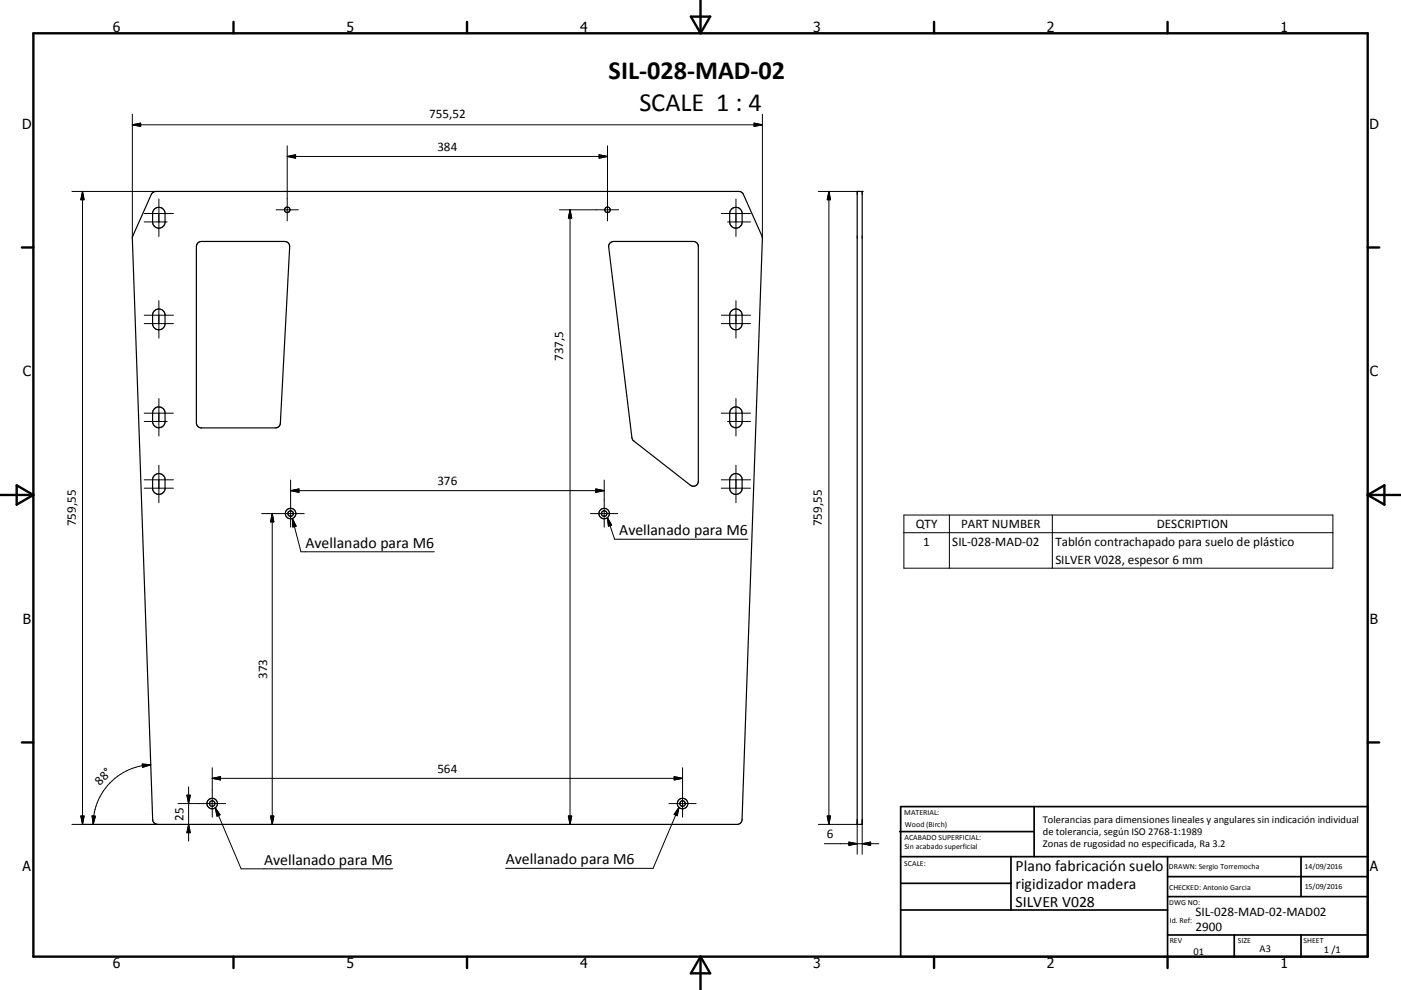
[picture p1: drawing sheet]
<svg xmlns="http://www.w3.org/2000/svg" width="420mm" height="297mm" viewBox="0 0 420 297" stroke-linecap="round" stroke-linejoin="round" font-family="sans-serif">
<g fill="none" stroke="#000" stroke-width=".36">
<path d="M45.7 57.9l1-.5h174.8l1.1 .5 5.8 12.9 .2 .7-6.1 174.4a1.46 1.46 0 0 1-1.5 1.4h-173.7a1.51 1.51 0 0 1-1.5-1.4l-6.1-174.4 .1-.7zM257 57.4h1.5v189.9h-1.5zM46.2 62.9a1.86 1.86 0 0 1 2.1-.6 1.86 1.86 0 0 1 1.2 1.8v2.5a1.87 1.87 0 0 1-1.9 1.9 1.87 1.87 0 0 1-1.9-1.9l.1-2.8zM59.3 72.9l1.1-.5h24.9a1.48 1.48 0 0 1 1.5 1.6l-2.7 53a1.47 1.47 0 0 1-1.5 1.4h-22.2a1.47 1.47 0 0 1-1.5-1.5v-53zM182.9 72.9l1.1-.5h23.9a1.47 1.47 0 0 1 1.5 1.5v70.5a1.48 1.48 0 0 1-.9 1.3 1.48 1.48 0 0 1-1.5-.2l-17-13.2-.5-.7-7-57.5 .1-.8zM219.2 62.9a1.86 1.86 0 0 1 2.1-.6 1.86 1.86 0 0 1 1.2 1.8v2.5a1.87 1.87 0 0 1-1.9 1.9 1.87 1.87 0 0 1-1.8-1.9v-2.8zM46.4 93.1a1.86 1.86 0 0 1 2-.2 1.86 1.86 0 0 1 1.1 1.7v2.5a1.87 1.87 0 0 1-1.9 1.8 1.87 1.87 0 0 1-1.9-1.8l.1-2.9zM219.2 93.4a1.86 1.86 0 0 1 2.1-.6 1.86 1.86 0 0 1 1.2 1.8v2.5a1.87 1.87 0 0 1-1.9 1.8 1.87 1.87 0 0 1-1.8-1.8v-2.9zM46.4 122.5a1.87 1.87 0 0 1 2-.3 1.87 1.87 0 0 1 1.1 1.8v2.4a1.87 1.87 0 0 1-1.9 1.9 1.87 1.87 0 0 1-1.9-1.9l.1-2.8zM219.4 122.5a1.87 1.87 0 0 1 2-.3 1.87 1.87 0 0 1 1.1 1.8v2.4a1.87 1.87 0 0 1-1.9 1.9 1.87 1.87 0 0 1-1.8-1.9v-2.8zM46.2 142.8a1.87 1.87 0 0 1 2.1-.6 1.87 1.87 0 0 1 1.2 1.7v2.6a1.87 1.87 0 0 1-1.9 1.8 1.87 1.87 0 0 1-1.9-1.8l.1-2.9zM219.2 142.8a1.87 1.87 0 0 1 2.1-.6 1.87 1.87 0 0 1 1.2 1.7v2.6a1.87 1.87 0 0 1-1.9 1.8 1.87 1.87 0 0 1-1.8-1.8v-2.9z"/>
<circle cx="86.1" cy="63" r=".82"/>
<circle cx="182.1" cy="62.9" r=".82"/>
<circle cx="87.1" cy="154.1" r=".83"/>
<circle cx="87.1" cy="154.1" r="1.57"/>
<circle cx="181.1" cy="154.1" r=".83"/>
<circle cx="181.1" cy="154.1" r="1.57"/>
<circle cx="63.6" cy="241.1" r=".83"/>
<circle cx="63.6" cy="241.1" r="1.57"/>
<circle cx="204.6" cy="241.1" r=".83"/>
<circle cx="204.6" cy="241.1" r="1.57"/>
</g>
<g fill="#000">
<circle cx="257" cy="57.4" r=".18"/>
<circle cx="258.5" cy="57.4" r=".18"/>
</g>
<g fill="none" stroke="#000" stroke-width=".71">
<path d="M10 10h400v277h-400zM70 6.6v3.4M140 6.6v3.4M207.1 5h5.8l-2.9 5zM210 0v10M280 6.6v3.4M350 6.6v3.4M6.6 74.2h3.4M410 74.2h3.5M0 148.5h10M5 145.6l5 2.9-5 2.9zM410 148.5h10.1"/>
<path d="M410 148.5l5.1-2.9v5.8zM6.6 222.7h3.4M410 222.7h3.5M70 287v3.4M140 287v3.4M210 287v10M210 287l2.9 5h-5.8zM280 287v3.4M350 287v3.4"/>
</g>
<g fill="none" stroke="#000" stroke-width=".51">
<path d="M269.7 249.5h40.3M270 242h140v45h-140zM270 257h140M303.1 257v16M310 242v15M350 257v30M390.1 257v12M270 265h33.1M270 273h80M350 269h60M350 263h60M350 280.5h60"/>
<path d="M370 280.5v6.5M390.1 280.5v6.5"/>
</g>
<g fill="none" stroke="#000" stroke-width=".3">
<path d="M39.7 37.4h188.9M39.7 37.4l2.5-.5v1zM39.7 34.3v37.1M226.1 36.9l2.5 .5-2.5 .5zM228.6 34.3v37.1M21.6 57.4h25.1M24.7 57.4v189.9M24.7 57.4l.5 2.5h-1zM47.6 59.7v11.2M86.1 43.8v22.5M86.1 46.9h96M86.1 46.9l2.5-.5v1.1z"/>
<path d="M179.6 46.4l2.5 .5-2.5 .6zM182.1 43.8v22.5M220.6 59.7v11.2M245.3 57.4h11.7M248.5 57.4l.5 2.5h-1zM248.5 57.4v189.9M43.2 66.6h6.9M43.2 64.1h8.8M82.8 62.9h6.6M167.7 62.9h17.8M170.9 62.9v184.4M170.9 62.9l.5 2.5h-1z"/>
<path d="M216.2 64.1h8.8M218.1 66.6h6.9M43.2 97.1h8.8M43.2 94.6h8.8M47.6 90.2v11.3M216.2 97.1h8.8M216.2 94.6h8.8M220.6 90.2v11.3M47.6 119.6v11.2M220.6 119.6v11.2M43.2 124h8.8M43.2 126.4h6.9"/>
<path d="M47.6 139.6v11.2M216.2 124h8.8M218.1 126.4h6.9M220.6 139.6v11.2M43.2 143.9h8.8M43.2 146.5h8.8M78.4 154.1h12.8M81.6 154.1v93.2M81.6 154.1l.5 2.5h-1zM87.1 144v14.1M87.1 147.2h94M87.1 147.2l2.5-.5v1z"/>
<path d="M87.7 155.6l2.5 9.9h40M87.7 155.6l1.1 2.2-1 .3zM177.1 154.1h8.1M178.6 146.7l2.5 .5-2.5 .5zM181.1 144v14.1M182.1 155.3l2.2 6.5h40M182.1 155.3l1.3 2.2-1 .3zM216.2 143.9h8.8M216.2 146.5h8.8M271 154.5h128.6v16h-128.6zM271 159.8h128.6M284.6 154.5v16"/>
<path d="M315.5 154.5v16M42.7 229.2l2.5 .2-2.4 .8zM45.2 229.4a17.9 17.9 0 0 0-17.3 17.9M56 238.6h1l-.5 2.5zM56.5 236.1v16.2M63.6 230.3v14.8M63.6 233.5h141M63.6 233.5l2.5-.5v1zM202.1 233l2.5 .5-2.5 .5zM204.6 230.3v14.8M21.6 247.3h25.7M24.2 244.8h1l-.5 2.5z"/>
<path d="M27.6 244.8l1 .1-.7 2.4zM53.4 241.1h14.3M56.5 247.3l.5 2.5h-1zM64.5 242.4l7.8 18.3h45.4M64.5 242.4l1.5 2.1-.9 .4zM81.1 244.8h1l-.5 2.5zM170.4 244.8h1l-.5 2.5zM200.5 241.1h8.2M203.6 242.2l-7.8 18.3h-44.2M203.6 242.2l-.6 2.5-.9-.4zM245.3 247.3h11.7M247.1 253.1h16.4"/>
<path d="M248 244.8h1l-.5 2.5zM254.5 252.6l2.5 .5-2.5 .5zM257 245.9v10.4M258.5 253.1l2.5-.5v1zM258.5 245.9v10.4"/>
</g>
<g fill="#000" stroke="#000" stroke-width=".3">
<path d="M39.7 37.4l2.5-.5v1zM226.1 36.9l2.5 .5-2.5 .5zM24.7 57.4l.5 2.5h-1zM86.1 46.9l2.5-.5v1.1zM179.6 46.4l2.5 .5-2.5 .6zM248.5 57.4l.5 2.5h-1zM170.9 62.9l.5 2.5h-1zM81.6 154.1l.5 2.5h-1zM87.7 155.6l1.1 2.2-1 .3zM87.1 147.2l2.5-.5v1zM178.6 146.7l2.5 .5-2.5 .5zM182.1 155.3l1.3 2.2-1 .3z"/>
<path d="M42.7 229.2l2.5 .2-2.4 .8zM56 238.6h1l-.5 2.5zM63.6 233.5l2.5-.5v1zM202.1 233l2.5 .5-2.5 .5zM24.2 244.8h1l-.5 2.5zM27.6 244.8l1 .1-.7 2.4zM56.5 247.3l.5 2.5h-1zM64.5 242.4l1.5 2.1-.9 .4zM81.1 244.8h1l-.5 2.5zM170.4 244.8h1l-.5 2.5zM203.6 242.2l-.6 2.5-.9-.4zM248 244.8h1l-.5 2.5z"/>
<path d="M254.5 252.6l2.5 .5-2.5 .5zM258.5 253.1l2.5-.5v1z"/>
</g>
<g font-size="7.9">
<text x="182.5" y="23.8">SIL-028-MAD-02</text>
<text x="191.7" y="33.3">SCALE 1 : 4</text>
</g>
<g font-size="4.7">
<text x="185.7" y="160.6">Avellanado para M6</text>
<text x="91.6" y="164.3">Avellanado para M6</text>
<text x="79.2" y="259.5">Avellanado para M6</text>
<text x="151.6" y="259.3">Avellanado para M6</text>
<text x="304.5" y="261.2">Plano fabricación suelo</text>
<text x="304.5" y="266.6">rigidizador madera</text>
<text x="304.5" y="272">SILVER V028</text>
</g>
<g font-size="4.2">
<text x="33.9" y="9.6">6</text>
<text x="103.9" y="9.6">5</text>
<text x="173.9" y="9.6">4</text>
<text x="243.8" y="9.6">3</text>
<text x="313.9" y="9.6">2</text>
<text x="383.9" y="9.6">1</text>
<text x="6.7" y="38.7">D</text>
<text x="410.5" y="38.7">D</text>
<text x="6.9" y="112.9">C</text>
<text x="410.7" y="112.9">C</text>
<text x="6.9" y="187.1">B</text>
<text x="410.7" y="187.1">B</text>
<text x="6.8" y="261.4">A</text>
<text x="410.7" y="261.4">A</text>
<text x="33.9" y="290.4">6</text>
<text x="103.9" y="290.4">5</text>
<text x="173.9" y="290.4">4</text>
<text x="243.8" y="290.4">3</text>
<text x="313.9" y="290.4">2</text>
<text x="383.9" y="290.4">1</text>
</g>
<g font-size="3.9">
<text x="128.7" y="35.4">755,52</text>
<text x="131.1" y="45.4">384</text>
<text x="168.8" y="108.4" transform="rotate(-90 168.8 108.4)">737,5</text>
<text x="131.1" y="145.6">376</text>
<text x="22.7" y="157.8" transform="rotate(-90 22.7 157.8)">759,55</text>
<text x="246.4" y="157.8" transform="rotate(-90 246.4 157.8)">759,55</text>
<text x="274.6" y="158.4">QTY</text>
<text x="288.1" y="158.4">PART NUMBER</text>
<text x="346.8" y="158.4">DESCRIPTION</text>
<text x="276.8" y="163.7">1</text>
<text x="285.5" y="163.7">SIL-028-MAD-02</text>
<text x="316.4" y="163.8">Tablón contrachapado para suelo de plástico</text>
<text x="316.4" y="169.2">SILVER V028, espesor 6 mm</text>
<text x="80.1" y="203.7" transform="rotate(-90 80.1 203.7)">373</text>
<text x="131.1" y="231.9">564</text>
<text x="30" y="235.7" transform="rotate(-46 30 235.7)">88°</text>
<text x="55" y="246.2" transform="rotate(-90 55 246.2)">25</text>
<text x="247.9" y="251.5">6</text>
<text x="358.4" y="274.9">SIL-028-MAD-02-MAD02</text>
<text x="358.4" y="279.4">2900</text>
</g>
<g font-size="3.1">
<text x="312.7" y="246.8">Tolerancias para dimensiones lineales y angulares sin indicación individual</text>
<text x="312.7" y="250.4">de tolerancia, según ISO 2768-1:1989</text>
<text x="312.7" y="254">Zonas de rugosidad no especificada, Ra 3.2</text>
<text x="357.8" y="286.5">01</text>
<text x="377.6" y="285.6">A3</text>
<text x="396.9" y="285.9">1 /1</text>
</g>
<g font-size="2.4">
<text x="271.1" y="244.4">MATERIAL:</text>
<text x="271.2" y="252">ACABADO SUPERFICIAL:</text>
<text x="271.3" y="248">Wood (Birch)</text>
<text x="271.2" y="254.7">Sin acabado superficial</text>
<text x="271.1" y="259.7">SCALE:</text>
<text x="350.4" y="260.8">DRAWN: Sergio Torremocha</text>
<text x="391.1" y="260.6">14/09/2016</text>
<text x="350.5" y="267">CHECKED: Antonio Garcia</text>
<text x="391.2" y="266.7">15/09/2016</text>
<text x="350.5" y="271.4">DWG NO:</text>
<text x="350.7" y="276.9">Id. Ref:</text>
<text x="350.7" y="282.8">REV</text>
<text x="371.1" y="282.9">SIZE</text>
<text x="390.8" y="283">SHEET</text>
</g>
</svg>
